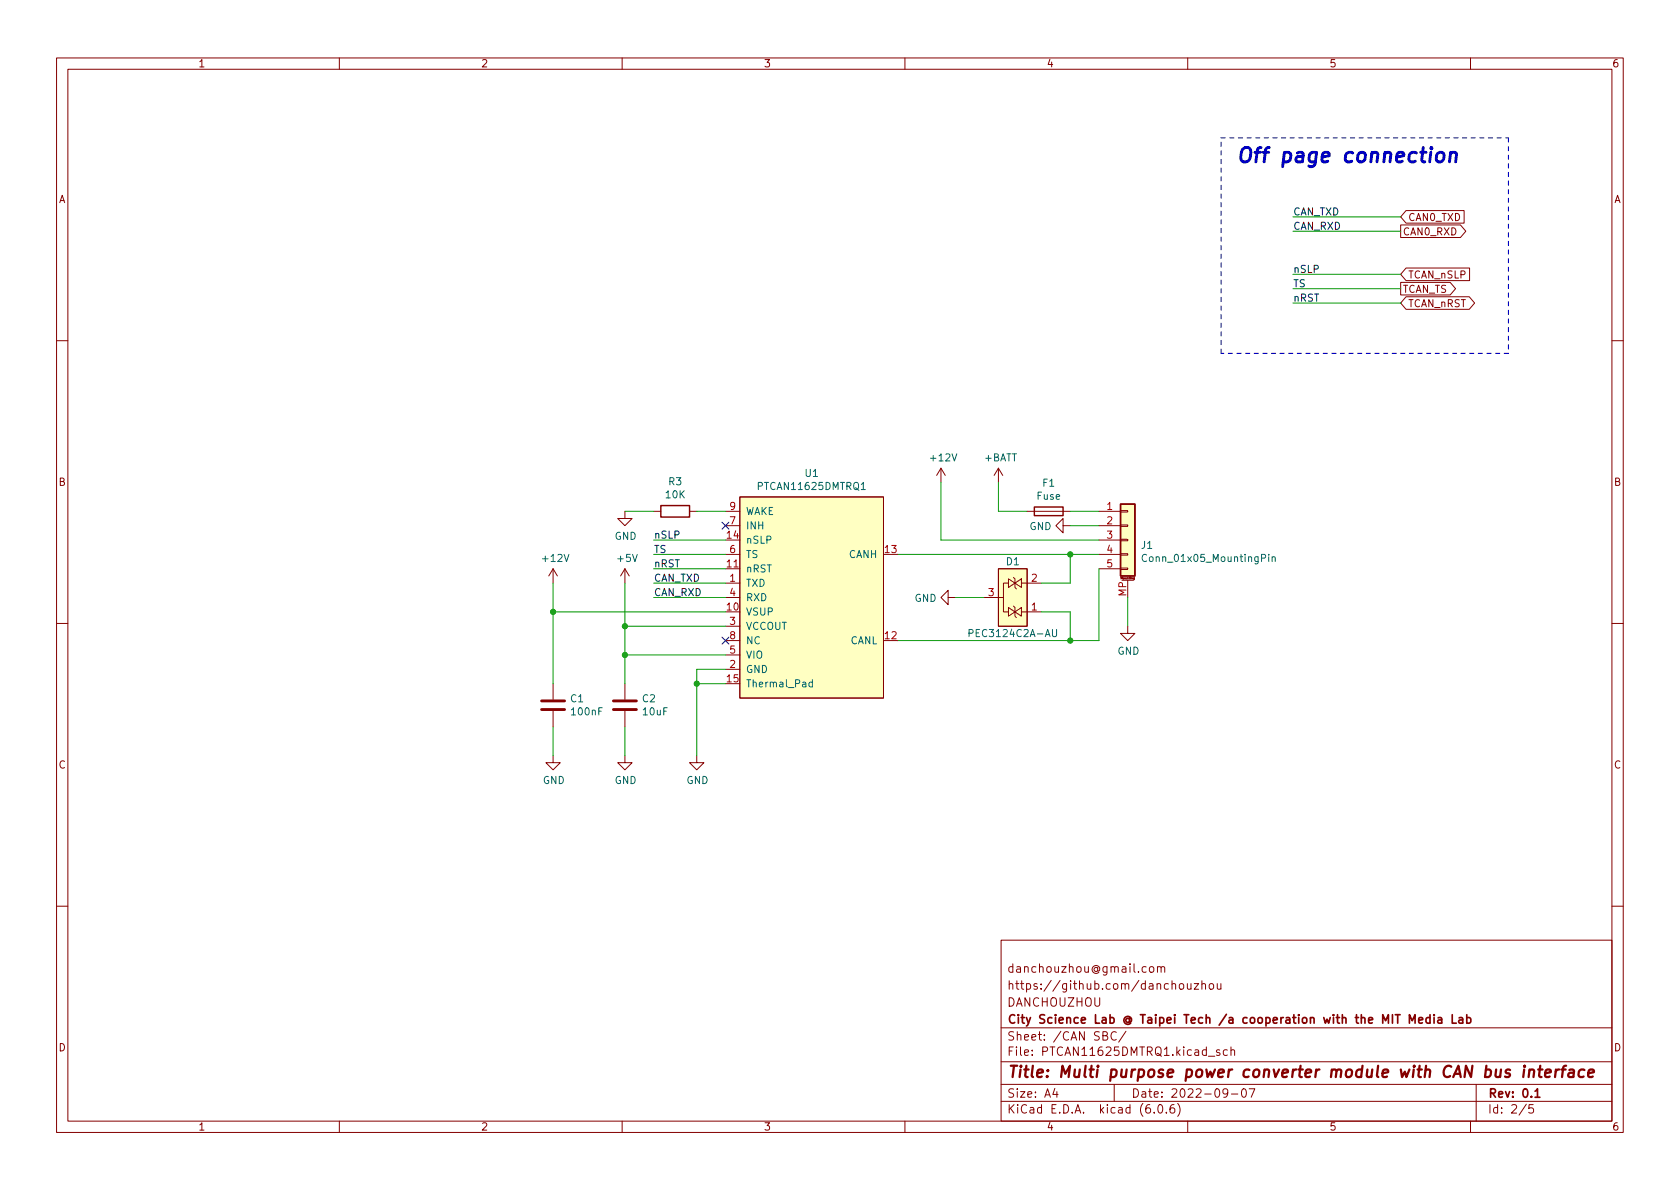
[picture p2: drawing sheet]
<svg xmlns="http://www.w3.org/2000/svg" width="297mm" height="210mm" viewBox="0 0 297 210" stroke-linecap="round" stroke-linejoin="round" font-family="sans-serif">
<g fill="none" stroke="#840000" stroke-width=".18">
<path d="M10 10.2h277v190.1h-277zM12 12.2h273v186.1h-273zM60 10.2v2M110 10.2v2M160 10.2v2M210 10.2v2M260 10.2v2M247.6 39.8h10.6l1 1.1-1 1.1h-10.6zM248.6 37.2h10.3v2.3h-10.3l-1-1.2zM247.6 49.9h8.8l1 1.1-1 1.2h-8.8zM248.6 47.4h11.2v2.2h-11.2l-1-1.1zM248.6 52.5h11.2l.9 1.1-.9 1.1h-11.2l-1-1.1z"/>
<path d="M10 60.2h2M285 60.2h2M110.5 90.4v1.3h1.3l-1.3 1.3-1.3-1.3h1.3M115.6 90.4h1.2M121.9 90.4h1.3M128.3 98h2.5M128.3 93h2.5M128.3 90.4h2.5M130.8 87.9h25.4v35.5h-25.4zM166.4 82.8l-.8 1.3M166.4 82.8v2.5M166.4 82.8l.7 1.3"/>
<path d="M176.5 82.8l-.7 1.3M176.5 82.8v2.5M176.5 82.8l.8 1.3M181.6 90.4h7.6M188 93v-1.3l-1.3 1.3 1.3 1.2v-1.2h1.2M194.3 98h3.8M194.3 93h3.8M194.3 90.4h3.8M194.3 95.5h3.8M198.1 97.9h1.3v.3h-1.3zM198.1 95.4h1.3v.2h-1.3zM198.1 92.8h1.3v.3h-1.3z"/>
<path d="M198.1 90.3h1.3v.2h-1.3zM10 110.2h2M97.8 100.6l-.8 1.2M97.8 100.6v2.5M97.8 100.6l.8 1.2M110.5 100.6l-.8 1.2M110.5 100.6v2.5M110.5 100.6l.8 1.2M128.3 103.1h2.5M128.3 100.6h2.5M128.3 118.4h2.5M128.3 110.7h2.5"/>
<path d="M128.3 105.7h2.5M128.3 115.8h2.5M128.3 113.3h2.5M167.6 105.7v-1.3l-1.2 1.3 1.2 1.2v-1.2h1.3M174 105.7h3.4M176.5 100.6h5.1v10.1h-5.1zM178.3 103.1h-.9v5.1h.9M178.3 107.4v1.6l2.3-1.6v1.6zM178.3 102.4v1.5l2.3-1.5v1.5zM179.2 107.2l.3 .2v1.6l.2 .2M179.2 102.1l.3 .3v1.5l.2 .2M180.6 103.1h3.5"/>
<path d="M180.6 108.2h3.5M194.3 100.6h3.8M198.1 100.5h1.3v.2h-1.3zM198.4 102.6h2M199.4 110.7v1.3h1.3l-1.3 1.3-1.3-1.3h1.3M199.4 102.6v3.1M200.6 102.4h-.2v-.2l.2-.1v.4h-.2M285 110.2h2M97.8 133.6v1.3h1.3l-1.3 1.2-1.3-1.2h1.3M97.8 120.9v2.8M97.8 125.7v2.8M110.5 133.6v1.3h1.3l-1.3 1.2-1.3-1.2h1.3"/>
<path d="M110.5 120.9v2.8M110.5 125.7v2.8M123.2 133.6v1.3h1.3l-1.3 1.2-1.3-1.2h1.3M156.2 123.4h.1M10 160.2h2M177 166.3h108v32h-108zM203.4 171l.3-.1 .3 .3v.4l-.3 .3h-.3l-.2-.3v-.4zM204.6 171.1l.3-.2 .3 .1 .1 .9M204.6 170.9v1M205.3 171.1l.2-.2 .4 .1v.9M208.6 174l.4-.1 .3 .3v.4l-.3 .3h-.4l-.1-.3v-.4zM209.9 173.9l.1 1h.4l.2-.1"/>
<path d="M210.6 173.9v1M211.1 173.9h.8l-.8 1h.8M212.5 174.1l.2-.2 .4 .1v.9M212.5 173.4v1.5M213.9 174l.4-.1 .3 .3v.4l-.3 .3h-.4l-.1-.3v-.4zM215.2 173.9l.1 1h.3l.3-.1M215.9 173.9v1M285 160.2h2M60 198.3v2M110 198.3v2M160 198.3v2M177 194.8h108"/>
<path d="M177 191.8h108M177 187.8h108M177 181.8h108M186.5 192.5l-.4 1h1M186.9 193v1M195 183.1h.5l.2-.1 .1-.3-.2-.2-.6-.1v1.5h.6l.3-.3a.39 .39 0 0 0-.4-.5M197 191.8v3M197.4 182.6a.6 .6 0 0 0-.8 0 .6 .6 0 0 0-.2 .7 .56 .56 0 0 0 .3 .6 .56 .56 0 0 0 .7-.1M199.1 182.4l-1.3 1.9M204.1 196.7v.1M204.9 195.4l.2-.1a.81 .81 0 0 1 .6 .7 .81 .81 0 0 1-.3 .8h-.2a.81 .81 0 0 1-.6-.6 .81 .81 0 0 1 .3-.8zM206.2 196.7v.1"/>
<path d="M207.6 195.3a.59 .59 0 0 0-.7 .7v.5l.1 .3h.4l.2-.1 .1-.5-.1-.2-.5-.1-.2 .3M208.2 195.1a1.72 1.72 0 0 1 0 2.3M210 198.3v2M213.6 186.8h1.2M215.6 185.7l-.3-.1-.2 .2v.3l.5 .1v.4h-.5M217 185.7l-.4-.1-.3 .3v.4l.1 .3h.6M217.1 193.2l-.3 .3h-.3l-.3-.3 .2-.6 .4-.1 .2 .2a.99 .99 0 0 1-.4 1.3h-.2M217.6 185.8l.3-.2 .3 .1 .1 .9M217.6 185.1v1.5M217.7 193.5h1.2M219.7 192.6l.2-.1a.81 .81 0 0 1 .5 .7 .81 .81 0 0 1-.3 .8h-.1a.81 .81 0 0 1-.6-.6 .81 .81 0 0 1 .3-.8zM220.9 192.5h1l-.7 1.5"/>
<path d="M260 198.3v2M261 191.8v6.5M269.9 195.3l-1.3 1.9M271.1 195.3h-.7l-.1 .7 .2-.1 .5 .1 .2 .2-.1 .5-.2 .1-.6-.1"/>
</g>
<g fill="none" stroke="#840000" stroke-width=".3">
<path d="M252.8 179.4v1.5M253.6 179.4v.2M253.6 179.9v1M256.8 179.4v1.5h.7M259.3 179.4v1.5M249.2 180.9v-1.5l.5 1.1 .5-1.1v1.5M250.8 180.4l.8-.1-.1-.3-.4-.1-.3 .2 .1 .8h.6M252.8 180l-.4-.1-.3 .3v.4l.2 .3h.5M254.3 180h.5l.1 .9M254.9 180.3l-.5 .1a.29 .29 0 0 0-.2 .2 .29 .29 0 0 0 .2 .3h.5M258 180h.6v.9M258.6 180.3l-.5 .1a.29 .29 0 0 0-.2 .2 .29 .29 0 0 0 .2 .3h.5"/>
<path d="M259.3 180l.5-.1 .3 .3v.4l-.2 .3h-.6M271.4 193l.4-.5v1.5M271.4 194h.9"/>
</g>
<g fill="none" stroke="#840000" stroke-width=".4">
<path d="M269.5 189.1l-.2 1.4M269.6 188.5l-.1 .1v.1l.2-.1-.1-.1-.1 .2M270.4 189.3a.49 .49 0 0 1 .9 .1l-.2 1.1M270.4 189.1l-.1 1.4M272 189.1h.7M272.3 188.5l-.2 1.7 .1 .2 .4 .1M273.2 189.8l1-.2-.1-.4-.1-.1-.6 .1-.2 1 .2 .3 .6-.1M275.1 189.1l-.2 1.4M275.7 189.1l-.4 .1-.2 .3M276.1 189.1h.7M276.9 188.5l-.4 .1-.1 .1-.2 1.8M277.5 189.2l.2-.1 .5 .1v1.3"/>
<path d="M278.3 189.6l-.7 .1a.4 .4 0 0 0-.3 .3 .4 .4 0 0 0 .2 .5l.7-.1M280.1 189.2a.66 .66 0 0 0-.9 .3l-.1 .6 .1 .3 .2 .1 .6-.1M280.8 189.8l1-.2v-.4l-.6-.1-.3 .3v1l.1 .1 .6-.1"/>
</g>
<g fill="#ffffc2" stroke="#ffffc2" stroke-width=".18">
<path d="M130.8 87.9h25.4v35.5h-25.4z"/>
<path d="M198.1 89.1h2.6v12.7h-2.6z"/>
<path d="M176.5 100.6h5.1v10.1h-5.1z"/>
</g>
<path d="M152.3 86.6h.7M202.7 98.1a.6 .6 0 0 0-.8 .5 .6 .6 0 0 0 .6 .7l.2-.1M224.3 98v.1M224.3 98.5v.8M224.9 98.6l.2-.1h.3l.1 .8M224.9 98.5v.8M171.3 112l.6-.1 .2-.2-.1-.3-.7-.1v1.3M186.1 111.3v1l.2 .3h.3l.2-.3v-1M143.6 120.7l-.3-.1-.3 .3 .2 .5h.4M143.6 120.2v1.3" fill="none" stroke="#006464" stroke-width=".18"/>
<path d="M116.8 89.4h5.1v2h-5.1zM182.9 89.7h5.1v1.5h-5.1zM198.1 89.1h2.6v12.7h-2.6z" fill="none" stroke="#840000" stroke-width=".25"/>
<path d="M95.8 125.5h4M95.8 123.9h4M108.5 125.5h4M108.5 123.9h4" fill="none" stroke="#840000" stroke-width=".51"/>
<path d="M254.2 27.2a.66 .66 0 0 1 .6-.3 .66 .66 0 0 1 .5 .5v.7a.69 .69 0 0 1-.7 .5 .69 .69 0 0 1-.7-.5zM256.5 27.2a.63 .63 0 0 1 1 .1l-.1 1.3M256.5 26.9l-.2 1.7" fill="none" stroke="#0000c2" stroke-width=".51"/>
<path d="M215.9 24.4h50.8M266.7 24.4v38.1M215.9 62.5v-38.1M266.7 62.5h-50.8" fill="none" stroke="#0000c2" stroke-width=".18" stroke-dasharray=".8 .8"/>
<g fill="none" stroke="#009600" stroke-width=".18">
<path d="M228.6 38.3h19M228.6 48.5h19M228.6 40.9h19M228.6 51h19M228.6 53.6h19M110.5 90.4h5.1M115.6 98h12.7M115.6 95.5h12.7M123.2 90.4h5.1M158.7 98h35.6M166.4 85.3v10.2h27.9M176.5 85.3v5.1h5.1"/>
<path d="M189.2 98v5.1h-5.1M189.2 90.4h5.1M189.2 93h5.1M97.8 108.2h30.5M97.8 103.1v17.8M110.5 115.8h17.8M110.5 110.7h17.8M110.5 103.1v17.8M115.6 105.7h12.7M115.6 103.1h12.7M115.6 100.6h12.7M128.3 118.4h-5.1v15.2"/>
<path d="M168.9 105.7h5.1M184.1 108.2h5.1v5.1M194.3 100.6v12.7h-35.6M199.4 105.7v5M97.8 128.5v5.1M110.5 128.5v5.1M123.2 120.9h5.1"/>
</g>
<path d="M127.7 92.3l1.2 1.3M128.9 92.3l-1.2 1.3M127.7 112.7l1.2 1.2M128.9 112.7l-1.2 1.2" fill="none" stroke="#000084" stroke-width=".18"/>
<g fill="#009600" stroke="#009600" stroke-width=".18">
<circle cx="189.2" cy="98" r=".46"/>
<circle cx="189.2" cy="113.3" r=".46"/>
<circle cx="97.8" cy="108.2" r=".46"/>
<circle cx="110.5" cy="110.7" r=".46"/>
<circle cx="110.5" cy="115.8" r=".46"/>
<circle cx="123.2" cy="120.9" r=".46"/>
</g>
<text font-size="3.5" fill="#0000c2" x="218.4" y="28.7">Off page connection</text>
<text font-size="2.8" fill="#840000" x="178" y="190.6">Title: Multi purpose power converter module with CAN bus interface</text>
<g font-size="2.1" fill="#840000">
<text x="178" y="172">danchouzhou@gmail.com</text>
<text x="178" y="178">DANCHOUZHOU</text>
<text x="178" y="175">https://github.com/danchouzhou</text>
<text x="178" y="184">Sheet: /CAN SBC/</text>
<text x="178" y="181">City Science Lab @ Taipei Tech /a cooperation with the MIT Media Lab</text>
<text x="178" y="186.7">File: PTCAN11625DMTRQ1.kicad_sch</text>
<text x="178" y="196.9">KiCad E.D.A. kicad (6.0.6)</text>
<text x="178" y="194.1">Size: A4</text>
<text x="200" y="194.1">Date: 2022-09-07</text>
<text x="263" y="194.1">Rev: 0.1</text>
<text x="263" y="196.9">Id: 2/5</text>
</g>
<g font-size="1.8" fill="#840000">
<text x="35" y="11.9">1</text>
<text x="85" y="11.9">2</text>
<text x="135" y="11.9">3</text>
<text x="185" y="11.9">4</text>
<text x="235" y="11.9">5</text>
<text x="285" y="11.9">6</text>
<text x="10.3" y="35.9">A</text>
<text x="285.3" y="35.9">A</text>
<text x="248" y="41.6">CAN0_RXD</text>
<text x="248.9" y="39.1">CAN0_TXD</text>
<text x="248" y="51.8">TCAN_TS</text>
<text x="248.9" y="49.2">TCAN_nSLP</text>
<text x="248.9" y="54.3">TCAN_nRST</text>
<text x="10.3" y="85.9">B</text>
<text x="285.3" y="85.9">B</text>
<text x="10.3" y="135.9">C</text>
<text x="285.3" y="135.9">C</text>
<text x="10.3" y="185.9">D</text>
<text x="285.3" y="185.9">D</text>
<text x="35" y="199.9">1</text>
<text x="85" y="199.9">2</text>
<text x="135" y="199.9">3</text>
<text x="185" y="199.9">4</text>
<text x="235" y="199.9">5</text>
<text x="285" y="199.9">6</text>
</g>
<g font-size="1.8" fill="#0f0f0f">
<text x="228.6" y="38.1">CAN_TXD</text>
<text x="228.6" y="40.6">CAN_RXD</text>
<text x="228.6" y="50.8">TS</text>
<text x="228.6" y="48.2">nSLP</text>
<text x="228.6" y="53.3">nRST</text>
<text x="115.6" y="95.2">nSLP</text>
<text x="115.6" y="97.8">TS</text>
<text x="115.6" y="100.3">nRST</text>
<text x="115.6" y="102.9">CAN_TXD</text>
<text x="115.6" y="105.4">CAN_RXD</text>
</g>
<g font-size="1.8" fill="#006464">
<text x="164.7" y="81.6">+12V</text>
<text x="174" y="81.6">+BATT</text>
<text x="117.8" y="88.1">10K</text>
<text x="118.2" y="85.8">R3</text>
<text x="134.3" y="86.6">PTCAN11625DMTRQ1</text>
<text x="142.4" y="84.3">U1</text>
<text x="183.4" y="88.4">Fuse</text>
<text x="184.4" y="86">F1</text>
<text x="108.7" y="95.4">GND</text>
<text x="131.8" y="93.6">INH</text>
<text x="131.8" y="91.1">WAKE</text>
<text x="182" y="93.7">GND</text>
<text x="96.1" y="99.4">+12V</text>
<text x="109.3" y="99.4">+5V</text>
<text x="131.8" y="101.2">nRST</text>
<text x="131.8" y="96.1">nSLP</text>
<text x="131.8" y="98.7">TS</text>
<text x="150.1" y="98.7">CANH</text>
<text x="177.9" y="99.9">D1</text>
<text x="201.8" y="97">J1</text>
<text x="202.7" y="99.4">Conn_01x05_MountingPin</text>
<text x="131.8" y="103.8">TXD</text>
<text x="131.8" y="106.3">RXD</text>
<text x="161.7" y="106.4">GND</text>
<text x="131.8" y="108.8">VSUP</text>
<text x="131.8" y="111.4">VCCOUT</text>
<text x="131.8" y="113.9">NC</text>
<text x="150.3" y="113.9">CANL</text>
<text x="171.9" y="112.6">PEC3124C2A-AU</text>
<text x="131.8" y="119">GND</text>
<text x="131.8" y="116.5">VIO</text>
<text x="197.6" y="115.8">GND</text>
<text x="100.9" y="124.2">C1</text>
<text x="113.6" y="124.2">C2</text>
<text x="131.8" y="121.5">Thermal_Pad</text>
<text x="101.2" y="126.5">100nF</text>
<text x="113.8" y="126.5">10uF</text>
<text x="96" y="138.6">GND</text>
<text x="108.7" y="138.6">GND</text>
<text x="121.4" y="138.6">GND</text>
</g>
<g font-size="1.8" fill="#a90000">
<text x="128.6" y="95.2">14</text>
<text x="129" y="92.7">7</text>
<text x="129" y="90.2">9</text>
<text x="195.7" y="90.2">1</text>
<text x="195.7" y="92.7">2</text>
<text x="195.7" y="95.2">3</text>
<text x="128.6" y="100.3">11</text>
<text x="129" y="97.8">6</text>
<text x="156.5" y="97.8">13</text>
<text x="195.7" y="97.8">4</text>
<text x="195.7" y="100.3">5</text>
<text x="128.6" y="107.9">10</text>
<text x="129" y="102.9">1</text>
<text x="129" y="105.4">4</text>
<text x="174.8" y="105.4">3</text>
<text x="182.4" y="107.9">1</text>
<text x="182.4" y="102.9">2</text>
<text x="199.1" y="105.5" transform="rotate(-90 199.1 105.5)">MP</text>
<text x="129" y="110.5">3</text>
<text x="129" y="113">8</text>
<text x="156.5" y="113">12</text>
<text x="129" y="118.1">2</text>
<text x="129" y="115.6">5</text>
<text x="128.6" y="120.6">15</text>
</g>
<text font-size=".5" fill="#840000" x="198.2" y="102.4">Mounting</text>
</svg>
